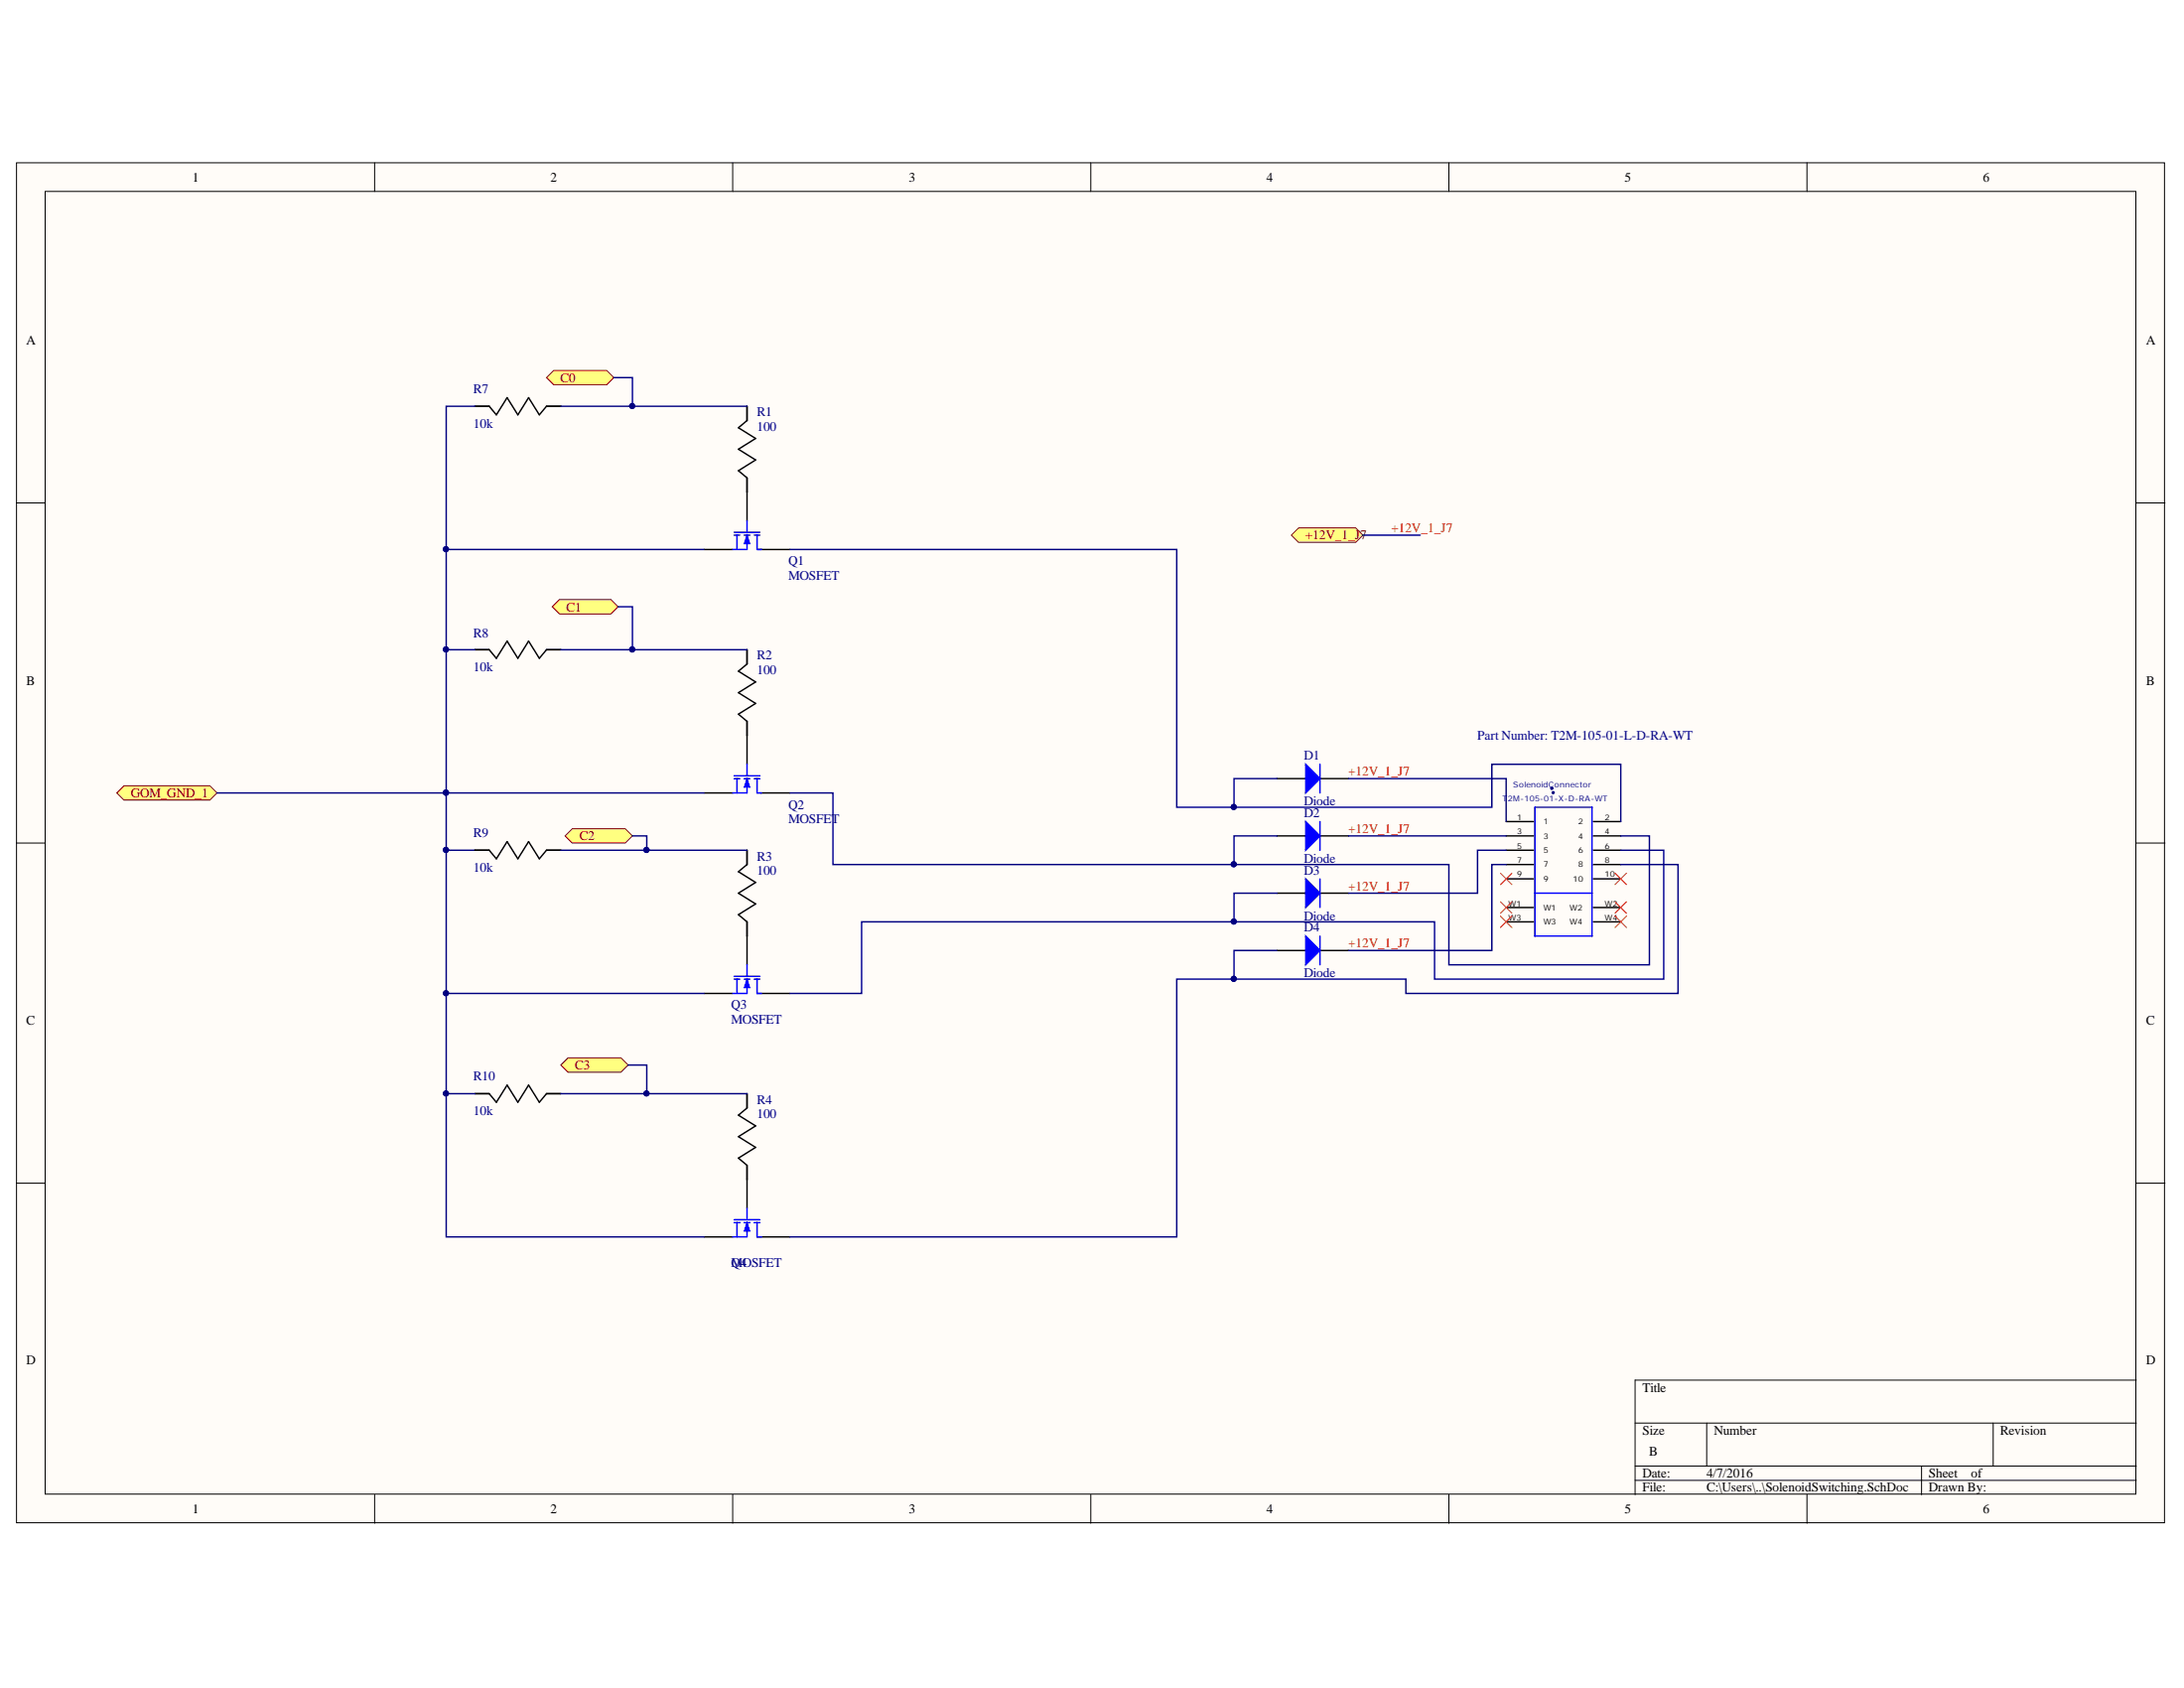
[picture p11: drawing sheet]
<svg xmlns="http://www.w3.org/2000/svg" width="279mm" height="216mm" viewBox="0 0 279 216" stroke-linecap="round" stroke-linejoin="round" font-family="sans-serif">
<g fill="#fffcf8" stroke="#000" stroke-width=".13">
<path d="M2.1 20.8h274.8v174h-274.8z"/>
<path d="M5.8 24.5h267.4v166.6h-267.4z"/>
</g>
<g fill="none" stroke="#000" stroke-width=".13">
<path d="M47.9 20.8v3.7M93.7 20.8v3.7M139.5 20.8v3.7M185.4 20.8v3.7M231.2 20.8v3.7M2.1 64.3h3.7M273.3 64.3h3.7M2.1 107.8h3.7M273.3 107.8h3.7M2.1 151.3h3.7M273.3 151.3h3.7M273.3 176.5h-64.1v14.7"/>
<path d="M47.9 191.2v3.6M93.7 191.2v3.6M139.5 191.2v3.6M185.4 191.2v3.6M209.2 182h64.1M209.2 187.5h64.1M209.2 189.3h64.1M218.3 182v5.5M231.2 191.2v3.6M245.8 187.5v3.7M255 182v5.5"/>
</g>
<g fill="#ffff80" stroke="#800000" stroke-width=".13">
<path d="M69.9 48.3l.9-.9h6.8l.9 .9-.9 .9h-6.8z" fill-rule="evenodd"/>
<path d="M70.6 77.6l1-.9h6.6l.9 .9-.9 .9h-6.6z" fill-rule="evenodd"/>
<path d="M72.3 106.9l.9-.9h6.8l.9 .9-.9 .9h-6.8z" fill-rule="evenodd"/>
<path d="M71.7 136.2l1-.9h6.7l1 .9-1 .9h-6.7z" fill-rule="evenodd"/>
</g>
<path d="M163.4 114.2h3.6M168.9 114.2h3.6" fill="none" stroke="#000" stroke-width=".18"/>
<path d="M167 112.4l1.9 1.8-1.9 1.9z" fill="#00f"/>
<path d="M167 112.4l1.9 1.8-1.9 1.9zM168.9 112.4v3.7" fill="none" stroke="#00f" stroke-width=".18"/>
<path d="M163.4 121.6h3.6M168.9 121.6h3.6" fill="none" stroke="#000" stroke-width=".18"/>
<path d="M167 119.7l1.9 1.9-1.9 1.8z" fill="#00f"/>
<path d="M167 119.7l1.9 1.9-1.9 1.8zM168.9 119.7v3.7" fill="none" stroke="#00f" stroke-width=".18"/>
<path d="M163.4 106.9h3.6M168.9 106.9h3.6" fill="none" stroke="#000" stroke-width=".18"/>
<path d="M167 105.1l1.9 1.8-1.9 1.8z" fill="#00f"/>
<path d="M167 105.1l1.9 1.8-1.9 1.8zM168.9 105.1v3.6" fill="none" stroke="#00f" stroke-width=".18"/>
<path d="M163.4 99.6h3.6M168.9 99.6h3.6" fill="none" stroke="#000" stroke-width=".18"/>
<path d="M167 97.8l1.9 1.8-1.9 1.8z" fill="#00f"/>
<path d="M93.9 68.1h3.3M93.9 68.4h.8M94.3 68.4v1.9M95.2 68.4h.7M95.6 66.6v1.5M95.6 68.4v1.9h-1.9M96.5 68.4h.7M96.9 68.4v1.9M167 97.8l1.9 1.8-1.9 1.8zM168.9 97.8v3.6" fill="none" stroke="#00f" stroke-width=".18"/>
<path d="M90.1 70.3h3.6M95.6 63v3.6M97.4 70.3h3.7" fill="none" stroke="#000" stroke-width=".18"/>
<path d="M95.6 68.4l.3 1.1h-.7z" fill="#00f"/>
<path d="M95.6 68.4l.3 1.1h-.7z" fill="none" stroke="#00f" stroke-width=".13"/>
<path d="M96.9 70.3h.5M93.9 99.2h3.3M93.9 99.6h.8M94.3 99.6v1.8M95.2 99.6h.7M95.6 97.8v1.4M95.6 99.6v1.8h-1.9M96.5 99.6h.7M96.9 99.6v1.8" fill="none" stroke="#00f" stroke-width=".18"/>
<path d="M95.6 94.1v3.7M90.1 101.4h3.6M97.4 101.4h3.7" fill="none" stroke="#000" stroke-width=".18"/>
<path d="M95.6 99.6l.3 1.1h-.7z" fill="#00f"/>
<path d="M95.6 99.6l.3 1.1h-.7z" fill="none" stroke="#00f" stroke-width=".13"/>
<path d="M96.9 101.4h.5M93.9 124.9h3.3M93.9 125.2h.8M94.3 125.2v1.9M95.2 125.2h.7M95.6 123.4v1.5M95.6 125.2v1.9h-1.9M96.5 125.2h.7M96.9 125.2v1.9" fill="none" stroke="#00f" stroke-width=".18"/>
<path d="M95.6 119.7v3.7M90.1 127.1h3.6M97.4 127.1h3.7" fill="none" stroke="#000" stroke-width=".18"/>
<path d="M95.6 125.2l.3 1.1h-.7z" fill="#00f"/>
<path d="M95.6 125.2l.3 1.1h-.7z" fill="none" stroke="#00f" stroke-width=".13"/>
<path d="M96.9 127.1h.5M93.9 156h3.3M93.9 156.4h.8M94.3 156.4v1.8M95.2 156.4h.7M95.6 154.5v1.5M95.6 156.4v1.8h-1.9M96.5 156.4h.7M96.9 156.4v1.8" fill="none" stroke="#00f" stroke-width=".18"/>
<path d="M90.1 158.2h3.6M95.6 150.9v3.6M97.4 158.2h3.7" fill="none" stroke="#000" stroke-width=".18"/>
<path d="M95.6 156.4l.3 1.1h-.7z" fill="#00f"/>
<path d="M95.6 156.4l.3 1.1h-.7z" fill="none" stroke="#00f" stroke-width=".13"/>
<path d="M96.9 158.2h.5" fill="none" stroke="#00f" stroke-width=".18"/>
<path d="M78.5 48.3h2.4v3.7M79.1 77.6h1.8v5.5M163.4 99.6h-5.5v3.7M80.9 106.9h1.8v1.8M163.4 106.9h-5.5v3.7M163.4 114.2h-5.5v3.7M163.4 121.6h-5.5v3.6" fill="none" stroke="#000080" stroke-width=".18"/>
<g fill="#000080" stroke="#000080" stroke-width=".13">
<circle cx="82.7" cy="108.7" r=".33"/>
<circle cx="80.9" cy="83.1" r=".33"/>
<circle cx="80.9" cy="51.9" r=".33"/>
<circle cx="157.8" cy="103.2" r=".33"/>
<circle cx="157.8" cy="110.5" r=".33"/>
<circle cx="157.8" cy="117.9" r=".33"/>
<circle cx="157.8" cy="125.2" r=".33"/>
</g>
<path d="M165.2 68.4l.9-.9h7.3l1 .9-1 1h-7.3z" fill-rule="evenodd" fill="#ffff80" stroke="#800000" stroke-width=".13"/>
<path d="M174.4 68.4h7.3" fill="none" stroke="#000080" stroke-width=".18"/>
<path d="M14.9 101.4l1-.9h11l.9 .9-.9 .9h-11z" fill-rule="evenodd" fill="#ffff80" stroke="#800000" stroke-width=".13"/>
<g fill="none" stroke="#000080" stroke-width=".18">
<path d="M60.8 52h-3.7v87.9h3.7M71.7 52h23.9M57.1 70.3h33M101.1 70.3h49.4v33h40.4v-5.5h16.4v7.3M57.1 83.1h3.7M71.7 83.1h23.9M172.5 99.6h20.2v5.5M27.8 101.4h62.3M57.1 108.7h3.7M71.7 108.7h23.9M101.1 101.4h5.5v9.2h78.8v12.8h25.6v-16.5h-3.7M172.5 106.9h20.2"/>
<path d="M192.7 108.7h-3.7v5.5h-16.5M192.7 110.6h-1.8v11h-18.4M207.3 108.7h5.5v16.5h-29.3v-7.3h-73.3v9.2h-9.1M207.3 110.6h7.4v16.5h-34.8v-1.9h-29.4v33h-49.4M57.1 139.9v18.3h33M57.1 127.1h33M71.7 139.9h23.9M80.4 136.2h2.3v3.7"/>
</g>
<g fill="#000080" stroke="#000080" stroke-width=".13">
<circle cx="57" cy="108.7" r=".33"/>
<circle cx="57" cy="101.4" r=".33"/>
<circle cx="57.1" cy="139.9" r=".33"/>
<circle cx="57.1" cy="127" r=".33"/>
<circle cx="57" cy="70.2" r=".33"/>
<circle cx="80.9" cy="51.9" r=".33"/>
<circle cx="57" cy="83.1" r=".33"/>
<circle cx="80.9" cy="83.1" r=".33"/>
<circle cx="82.7" cy="108.7" r=".33"/>
<circle cx="82.7" cy="139.9" r=".33"/>
<circle cx="198.5" cy="100.8" r=".15"/>
<circle cx="198.7" cy="101.4" r=".15"/>
<circle cx="157.8" cy="103.2" r=".33"/>
<circle cx="157.8" cy="110.5" r=".33"/>
<circle cx="157.8" cy="117.9" r=".33"/>
<circle cx="157.8" cy="125.2" r=".33"/>
</g>
<g fill="none" stroke="#000" stroke-width=".18">
<path d="M60.8 52h1.8l.9 1.1 1.4-2.2 1.3 2.2 1.4-2.2 1.4 2.2 .9-1.1h1.8M95.6 52v1.8l-1.1 .9 2.2 1.4-2.2 1.4 2.2 1.3-2.2 1.4 1.1 .9v1.9M60.8 83.1h1.8l.9 1.1 1.4-2.2 1.3 2.2 1.4-2.2 1.4 2.2 .9-1.1h1.8M95.6 83.1v1.8l-1.1 .9 2.2 1.4-2.2 1.4 2.2 1.4-2.2 1.3 1.1 1v1.8M60.8 108.7h1.8l.9 1.1 1.4-2.2 1.3 2.2 1.4-2.2 1.4 2.2 .9-1.1h1.8M95.6 108.7v1.9l-1.1 .9 2.2 1.4-2.2 1.3 2.2 1.4-2.2 1.4 1.1 .9v1.8M192.7 108.7h3.5M192.7 105.1h3.5M192.7 106.9h3.5M192.7 110.6h3.5M192.7 112.4h3.5M192.7 116.1h3.5"/>
<path d="M192.7 117.9h3.5M203.9 108.7h3.4M203.9 105.1h3.4M203.9 106.9h3.4M203.9 110.6h3.4M203.9 112.4h3.4M203.9 116.1h3.4M203.9 117.9h3.4M60.8 139.9h1.8l.9 1.1 1.4-2.2 1.3 2.2 1.4-2.2 1.4 2.2 .9-1.1h1.8M95.6 139.9v1.8l-1.1 .9 2.2 1.4-2.2 1.4 2.2 1.4-2.2 1.3 1.1 .9v1.9"/>
</g>
<path d="M196.4 103.3h7.3v16.4h-7.3zM196.4 114.2h7.3" fill="none" stroke="#00f" stroke-width=".18"/>
<path d="M192 111.7l1.4 1.4M192 115.3l1.4 1.5M192 117.2l1.4 1.4M193.4 111.7l-1.4 1.4M193.4 115.3l-1.4 1.5M193.4 117.2l-1.4 1.4M206.6 111.7l1.5 1.4M206.6 115.3l1.5 1.5M206.6 117.2l1.5 1.4M208.1 111.7l-1.5 1.4M208.1 115.3l-1.5 1.5M208.1 117.2l-1.5 1.4" fill="none" stroke="#f00" stroke-width=".13"/>
<g font-size="1.7">
<text x="24.6" y="23.2">1</text>
<text x="70.4" y="23.2">2</text>
<text x="116.3" y="23.2">3</text>
<text x="162" y="23.2">4</text>
<text x="207.8" y="23.2">5</text>
<text x="253.7" y="23.2">6</text>
<text x="3.4" y="44">A</text>
<text x="274.6" y="44">A</text>
<text x="3.4" y="87.6">B</text>
<text x="274.6" y="87.6">B</text>
<text x="3.4" y="131">C</text>
<text x="274.6" y="131">C</text>
<text x="3.4" y="174.6">D</text>
<text x="210.1" y="178">Title</text>
<text x="274.6" y="174.6">D</text>
<text x="210.1" y="183.5">Size</text>
<text x="219.3" y="183.5">Number</text>
<text x="255.9" y="183.5">Revision</text>
<text x="210.1" y="189">Date:</text>
<text x="210.1" y="190.8">File:</text>
<text x="211" y="186.2">B</text>
<text x="218.3" y="189">4/7/2016</text>
<text x="218.3" y="190.8">C:\Users\..\SolenoidSwitching.SchDoc</text>
<text x="246.7" y="189">Sheet</text>
<text x="246.7" y="190.8">Drawn By:</text>
<text x="252.2" y="189">of</text>
<text x="24.6" y="193.6">1</text>
<text x="70.4" y="193.6">2</text>
<text x="116.3" y="193.6">3</text>
<text x="162" y="193.6">4</text>
<text x="207.8" y="193.6">5</text>
<text x="253.7" y="193.6">6</text>
</g>
<g font-size="1.7" fill="#000080">
<text x="60.5" y="50.3">R7</text>
<text x="96.8" y="53.3">R1</text>
<text x="60.5" y="54.7">10k</text>
<text x="96.8" y="55.1">100</text>
<text x="100.9" y="72.3">Q1</text>
<text x="100.9" y="74.1">MOSFET</text>
<text x="60.5" y="81.5">R8</text>
<text x="60.5" y="85.9">10k</text>
<text x="96.8" y="84.4">R2</text>
<text x="96.8" y="86.2">100</text>
<text x="189" y="94.7">Part Number: T2M-105-01-L-D-RA-WT</text>
<text x="166.8" y="97.2">D1</text>
<text x="60.5" y="107.1">R9</text>
<text x="100.9" y="103.5">Q2</text>
<text x="100.9" y="105.2">MOSFET</text>
<text x="166.8" y="104.6">D2</text>
<text x="166.8" y="103">Diode</text>
<text x="60.5" y="111.5">10k</text>
<text x="96.8" y="110.1">R3</text>
<text x="96.8" y="111.8">100</text>
<text x="166.8" y="111.8">D3</text>
<text x="166.8" y="110.4">Diode</text>
<text x="166.8" y="117.8">Diode</text>
<text x="166.8" y="119.2">D4</text>
<text x="166.8" y="125">Diode</text>
<text x="93.5" y="129.1">Q3</text>
<text x="93.5" y="130.9">MOSFET</text>
<text x="60.5" y="138.2">R10</text>
<text x="60.5" y="142.6">10k</text>
<text x="96.8" y="141.2">R4</text>
<text x="96.8" y="143">100</text>
<text x="93.5" y="162">Q4</text>
<text x="93.5" y="162">MOSFET</text>
</g>
<g font-size="1.7" fill="#800000">
<text x="71.7" y="48.9">C0</text>
<text x="167" y="69">+12V_1_J7</text>
<text x="72.5" y="78.2">C1</text>
<text x="16.7" y="101.9">GOM_GND_1</text>
<text x="74.2" y="107.4">C2</text>
<text x="73.6" y="136.8">C3</text>
</g>
<g font-size="1.7" fill="#f00">
<text x="178" y="68">+12V_1_J7</text>
<text x="172.5" y="99.2">+12V_1_J7</text>
<text x="172.5" y="106.6">+12V_1_J7</text>
<text x="172.5" y="113.9">+12V_1_J7</text>
<text x="172.5" y="121.2">+12V_1_J7</text>
</g>
<g font-size="1" fill="#000080">
<text x="193.6" y="100.7">SolenoidConnector</text>
<text x="192.2" y="102.5">T</text>
<text x="192.9" y="102.5">2M-105-01-X-D-RA-WT</text>
</g>
<g font-size="1">
<text x="194.1" y="104.9">1</text>
<text x="194.1" y="106.7">3</text>
<text x="197.4" y="105.4">1</text>
<text x="197.4" y="107.3">3</text>
<text x="201.9" y="105.4">2</text>
<text x="201.9" y="107.3">4</text>
<text x="205.3" y="104.9">2</text>
<text x="205.3" y="106.7">4</text>
<text x="194.1" y="108.5">5</text>
<text x="194.1" y="110.4">7</text>
<text x="194.1" y="112.2">9</text>
<text x="197.4" y="109">5</text>
<text x="197.4" y="110.9">7</text>
<text x="197.4" y="112.8">9</text>
<text x="201.2" y="112.8">10</text>
<text x="201.9" y="109">6</text>
<text x="201.9" y="110.9">8</text>
<text x="205.3" y="108.5">6</text>
<text x="205.3" y="110.4">8</text>
<text x="205.3" y="112.2">10</text>
<text x="193" y="115.9">W1</text>
<text x="193" y="117.7">W3</text>
<text x="197.4" y="116.4">W1</text>
<text x="197.4" y="118.3">W3</text>
<text x="200.8" y="116.4">W2</text>
<text x="200.8" y="118.3">W4</text>
<text x="205.3" y="115.9">W2</text>
<text x="205.3" y="117.7">W4</text>
</g>
</svg>
